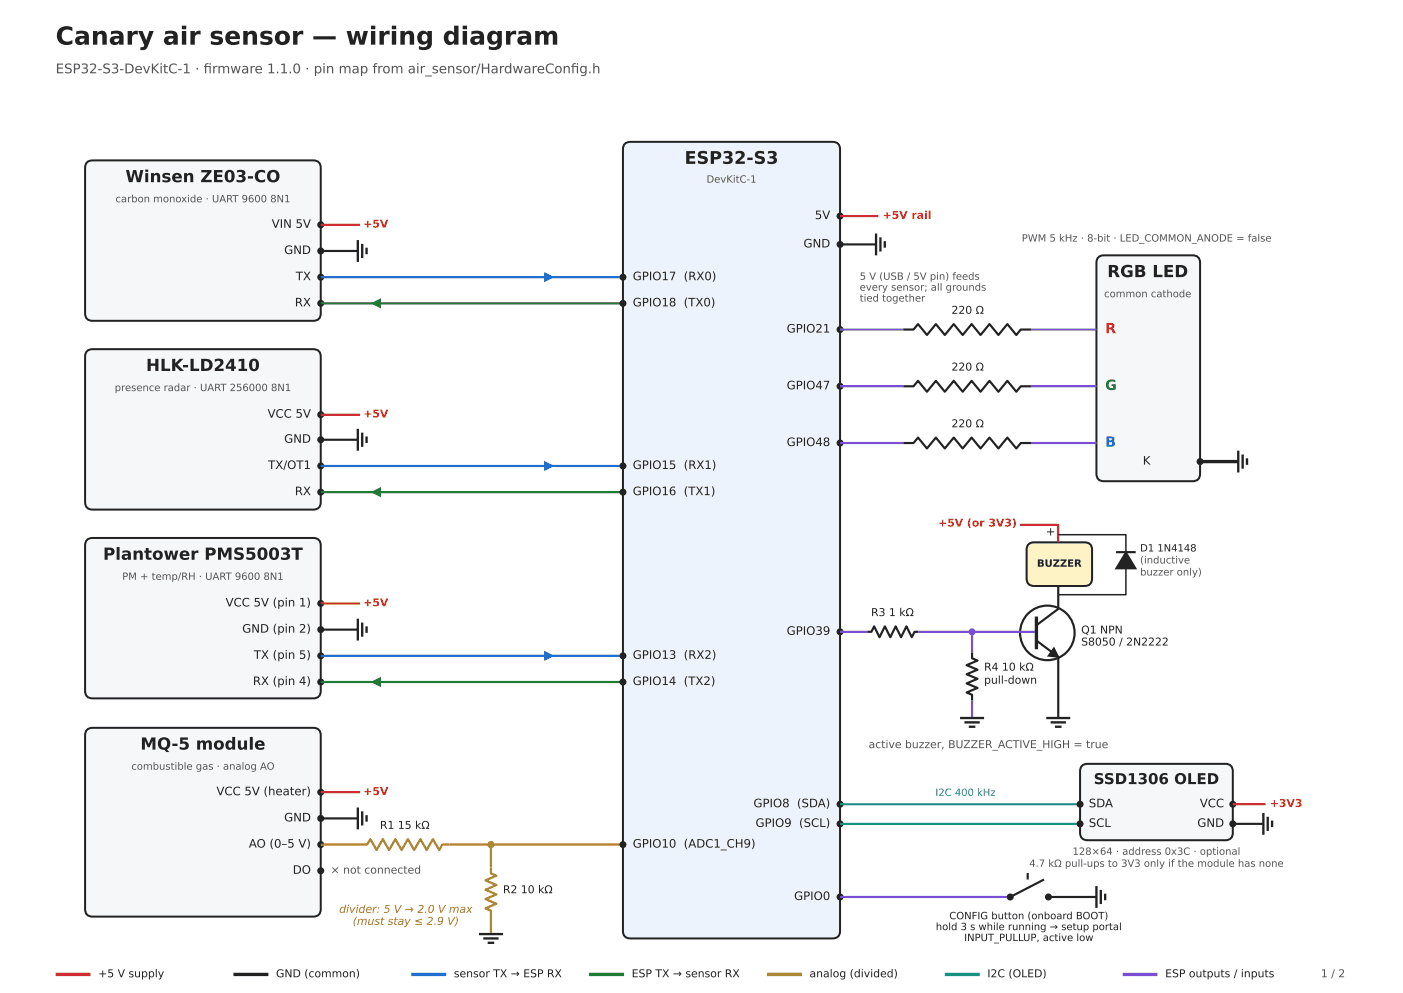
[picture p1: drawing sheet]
<svg xmlns="http://www.w3.org/2000/svg" width="297mm" height="210mm" viewBox="0 0 297 210" stroke-linecap="round" stroke-linejoin="round" font-family="sans-serif">
<path d="M132.2 30.4l.4-.2 .9-.2h42.7a1.43 1.43 0 0 1 1.6 1.6v165.3a1.43 1.43 0 0 1-1.6 1.6h-42.7a1.43 1.43 0 0 1-1.7-1.6v-165.3l.1-.5z" fill="#edf3fd" stroke="#222" stroke-width=".42"/>
<g fill="#f6f7f9" stroke="#222" stroke-width=".42">
<path d="M18.4 34.3l.3-.2 .9-.2h46.7a1.43 1.43 0 0 1 1.6 1.6v30.7a1.43 1.43 0 0 1-1.6 1.7h-46.7a1.43 1.43 0 0 1-1.6-1.7v-30.7l.1-.4z"/>
<path d="M18.4 74.3l.7-.4h.5h46.7a1.43 1.43 0 0 1 1.6 1.6v30.7a1.43 1.43 0 0 1-1.6 1.6h-46.7a1.43 1.43 0 0 1-1.6-1.6v-30.7l.2-.9z"/>
<path d="M18.4 114.2l.7-.4h.5h46.7a1.43 1.43 0 0 1 1.6 1.6v30.7a1.43 1.43 0 0 1-1.6 1.6h-46.7a1.43 1.43 0 0 1-1.6-1.6v-30.7l.2-.9z"/>
<path d="M18.4 154.4l.3-.3 .9-.1h46.7a1.43 1.43 0 0 1 1.6 1.6v36.7a1.43 1.43 0 0 1-1.6 1.6h-46.7a1.43 1.43 0 0 1-1.6-1.6v-36.7l.1-.5z"/>
<path d="M232.4 54.4l.4-.2 .9-.2h18.7a1.43 1.43 0 0 1 1.6 1.6v44.6a1.43 1.43 0 0 1-1.6 1.6h-18.7a1.43 1.43 0 0 1-1.7-1.6v-44.6l.2-.9z"/>
</g>
<circle cx="221.7" cy="133.9" r="5.8" fill="#fff" stroke="#222" stroke-width=".46"/>
<path d="M223 137.1l1 1.9-2.1-.3z" fill="#222" stroke="#222" stroke-width=".35"/>
<path d="M217.7 115.1l.3-.2 .9-.2h10.6a1.43 1.43 0 0 1 1.6 1.6v6a1.43 1.43 0 0 1-1.6 1.7h-10.6a1.43 1.43 0 0 1-1.6-1.7v-6v-.5z" fill="#fdf3c4" stroke="#222" stroke-width=".42"/>
<path d="M238.3 116.8l2.1 3.5h-4.2z" fill="#222" stroke="#222" stroke-width=".35"/>
<path d="M229 162l.3-.2 .9-.2h29.1a1.43 1.43 0 0 1 1.6 1.6v12.9a1.43 1.43 0 0 1-1.6 1.6h-29.1a1.43 1.43 0 0 1-1.6-1.6v-12.9v-.5z" fill="#f6f7f9" stroke="#222" stroke-width=".42"/>
<g fill="#222" stroke="#222" stroke-width=".35">
<circle cx="67.9" cy="47.6" r=".56"/>
<circle cx="67.9" cy="53.1" r=".56"/>
<circle cx="67.9" cy="58.6" r=".56"/>
<circle cx="67.9" cy="64.2" r=".56"/>
<circle cx="131.8" cy="58.6" r=".56"/>
<circle cx="131.8" cy="64.2" r=".56"/>
<circle cx="67.9" cy="87.7" r=".56"/>
<circle cx="67.9" cy="93" r=".56"/>
<circle cx="67.9" cy="98.6" r=".56"/>
<circle cx="67.9" cy="104.1" r=".56"/>
<circle cx="131.8" cy="98.6" r=".56"/>
<circle cx="131.8" cy="104.1" r=".56"/>
<circle cx="67.9" cy="127.7" r=".56"/>
<circle cx="67.9" cy="133.2" r=".56"/>
<circle cx="67.9" cy="138.7" r=".56"/>
<circle cx="67.9" cy="144.3" r=".56"/>
<circle cx="131.8" cy="138.7" r=".56"/>
<circle cx="131.8" cy="144.3" r=".56"/>
<circle cx="67.9" cy="167.6" r=".56"/>
<circle cx="67.9" cy="173.1" r=".56"/>
<circle cx="67.9" cy="178.7" r=".56"/>
<circle cx="67.9" cy="184.2" r=".56"/>
<circle cx="131.8" cy="178.7" r=".56"/>
<circle cx="177.8" cy="45.7" r=".56"/>
<circle cx="177.8" cy="51.7" r=".56"/>
<circle cx="177.8" cy="69.7" r=".56"/>
<circle cx="177.8" cy="81.7" r=".56"/>
<circle cx="177.8" cy="93.7" r=".56"/>
<circle cx="254" cy="97.6" r=".56"/>
<circle cx="177.8" cy="133.7" r=".56"/>
<circle cx="177.8" cy="170.1" r=".56"/>
<circle cx="228.6" cy="170.1" r=".56"/>
<circle cx="177.8" cy="174.3" r=".56"/>
<circle cx="228.6" cy="174.3" r=".56"/>
<circle cx="260.9" cy="170.1" r=".56"/>
<circle cx="260.9" cy="174.3" r=".56"/>
<circle cx="177.8" cy="189.7" r=".56"/>
<circle cx="213.8" cy="189.7" r=".56"/>
<circle cx="221.9" cy="189.7" r=".56"/>
</g>
<path d="M67.9 47.6h8.3M177.8 45.7h8.1M67.9 87.7h8.3M215.9 111h8.1v3.7M67.9 127.7h8.3M67.9 167.6h8.3M260.9 170.1h6.9" fill="none" stroke="#d0202a" stroke-width=".46"/>
<g fill="none" stroke="#222" stroke-width=".46">
<path d="M67.9 53.1h7.8M177.8 51.7h7.6M191.2 69.7h2.1l1-1.1 1.9 2.3 1.9-2.3 1.9 2.3 1.8-2.3 1.9 2.3 1.9-2.3 1.9 2.3 1.9-2.3 1.9 2.3 1.9-2.3 1.9 2.3 .9-1.2h2.2M67.9 93h7.8M191.2 81.7h2.1l1-1.1 1.9 2.3 1.9-2.3 1.9 2.3 1.8-2.3 1.9 2.3 1.9-2.3 1.9 2.3 1.9-2.3 1.9 2.3 1.9-2.3 1.9 2.3 .9-1.2h2.2M191.2 93.7h2.1l1-1.1 1.9 2.3 1.9-2.3 1.9 2.3 1.8-2.3 1.9 2.3 1.9-2.3 1.9 2.3 1.9-2.3 1.9 2.3 1.9-2.3 1.9 2.3 .9-1.2h2.2M236.2 116.8h4.2M67.9 133.2h7.8M183.6 133.7h.8l.6-1.2 1.1 2.3 1.2-2.3 1.1 2.3 1.2-2.3 1.1 2.3 1.1-2.3 1.2 2.3 .5-1.1h.9M205.7 138v1.3l1.2 .4-2.3 1 2.3 1-2.3 .9 2.3 1-2.3 1 2.3 .9-2.3 1 1.1 .5v1.2M219.3 135.5l4.7 3.5v12.9M224 124v4.8l-4.7 3.5"/>
<path d="M67.9 173.1h7.8M260.9 174.3h6.5M217.5 184.7v1.4M221 186.1l-7.2 3.6M221.9 189.7h10.1"/>
</g>
<g fill="none" stroke="#222" stroke-width=".49">
<path d="M75.7 50.8v4.6M76.7 51.6v3M77.6 52.4v1.4M185.4 49.4v4.6M186.3 50.2v3M187.3 51v1.4M75.7 90.7v4.6M76.7 91.5v3M77.6 92.3v1.4M262.1 95.3v4.7M263 96.1v3M263.9 96.9v1.4"/>
<path d="M75.7 130.9v4.6M76.7 131.7v3M77.6 132.5v1.4M203.2 151.9h5.1M204.1 152.8h3.2M205 153.7h1.4M221.4 151.9h5.1M222.3 152.8h3.3M223.3 153.7h1.4M75.7 170.8v4.6M76.7 171.6v3M77.6 172.4v1.4"/>
<path d="M267.4 172v4.6M268.3 172.8v3M269.2 173.6v1.4M101.4 197.6h5M102.3 198.5h3.2M103.2 199.4h1.4M232 187.4v4.7M233 188.2v3M233.9 189.1v1.3"/>
</g>
<path d="M67.9 58.6h63.9M67.9 98.6h63.9M67.9 138.7h63.9" fill="none" stroke="#1f6fd0" stroke-width=".46"/>
<g fill="#1f6fd0" stroke="#1f6fd0" stroke-width=".35">
<path d="M115.3 57.8l1.6 .8-1.6 .8z"/>
<path d="M115.3 97.8l1.6 .8-1.6 .8z"/>
<path d="M115.3 137.9l1.6 .8-1.6 .8z"/>
</g>
<path d="M67.9 64.2h63.9M67.9 104.1h63.9M67.9 144.3h63.9" fill="none" stroke="#1e7d32" stroke-width=".46"/>
<g fill="#1e7d32" stroke="#1e7d32" stroke-width=".35">
<path d="M78.9 64.2l1.6-.8v1.6z"/>
<path d="M78.9 104.1l1.6-.8v1.6z"/>
<path d="M78.9 144.3l1.6-.8v1.6z"/>
</g>
<path d="M67.9 178.7h9.8l.7-1.2 1.3 2.3 1.3-2.3 1.3 2.3 1.4-2.3 1.3 2.3 1.3-2.3 1.3 2.3 1.4-2.3 1.3 2.3 1.3-2.3 1.3 2.3 .7-1.1h38.2M103.9 178.7v6.1l1.2 .5-2.4 .9 2.4 1-2.4 1 2.4 1-2.4 1 2.4 1-2.4 1 1.2 .5v4.9" fill="none" stroke="#b8860b" stroke-width=".46"/>
<circle cx="103.9" cy="178.7" r=".56" fill="#b8860b" stroke="#b8860b" stroke-width=".35"/>
<path d="M177.8 69.7h13.4M218.2 69.7h13.8M177.8 81.7h13.4M177.8 93.7h13.4M218.2 81.7h13.8M218.2 93.7h13.8M177.8 133.7h5.8M194.4 133.7h24.9M205.7 133.7v4.3M205.7 148.2v3.7M177.8 189.7h36" fill="none" stroke="#7b4fd6" stroke-width=".46"/>
<path d="M254 97.6h8.1M219.3 130.4v6.9M49.4 206.1h7.4" fill="none" stroke="#222" stroke-width=".71" stroke-linecap="butt"/>
<circle cx="205.7" cy="133.7" r=".56" fill="#7b4fd6" stroke="#7b4fd6" stroke-width=".35"/>
<path d="M224 113.1h14.3v3.7M238.3 120.3v5.5h-14.3" fill="none" stroke="#222" stroke-width=".32"/>
<path d="M177.8 170.1h50.8M177.8 174.3h50.8" fill="none" stroke="#0e9aa7" stroke-width=".46"/>
<path d="M11.8 206.1h7.4" fill="none" stroke="#d0202a" stroke-width=".71" stroke-linecap="butt"/>
<path d="M87 206.1h7.4" fill="none" stroke="#1f6fd0" stroke-width=".71" stroke-linecap="butt"/>
<path d="M124.7 206.1h7.4" fill="none" stroke="#1e7d32" stroke-width=".71" stroke-linecap="butt"/>
<path d="M162.3 206.1h7.4" fill="none" stroke="#b8860b" stroke-width=".71" stroke-linecap="butt"/>
<path d="M200 206.1h7.3" fill="none" stroke="#0e9aa7" stroke-width=".71" stroke-linecap="butt"/>
<path d="M237.6 206.1h7.4" fill="none" stroke="#7b4fd6" stroke-width=".71" stroke-linecap="butt"/>
<text font-size="5.3" fill="#222" x="11.8" y="9.5">Canary air sensor — wiring diagram</text>
<text font-size="3.7" fill="#222" x="144.9" y="34.7">ESP32-S3</text>
<g font-size="3.5" fill="#222">
<text x="26.6" y="38.5">Winsen ZE03-CO</text>
<text x="234.3" y="58.6">RGB LED</text>
<text x="30.9" y="78.5">HLK-LD2410</text>
<text x="21.8" y="118.4">Plantower PMS5003T</text>
<text x="29.7" y="158.6">MQ-5 module</text>
</g>
<text font-size="3.2" fill="#222" x="231.5" y="165.9">SSD1306 OLED</text>
<text font-size="3" fill="#c62828" x="233.9" y="70.5">R</text>
<text font-size="3" fill="#1e7d32" x="233.9" y="82.5">G</text>
<text font-size="3" fill="#1f6fd0" x="233.9" y="94.5">B</text>
<g font-size="2.8" fill="#555">
<text x="11.8" y="15.5">ESP32-S3-DevKitC-1 · frmware 1.1.0 · pin map from air_sensor/HardwareConfg.h</text>
<text x="43.1" y="15.5">i</text>
<text x="120.8" y="15.5">i</text>
</g>
<g font-size="2.5" fill="#222">
<text x="172.5" y="46.3">5V</text>
<text x="57.5" y="48.2">VIN 5V</text>
<text x="60.1" y="53.7">GND</text>
<text x="170" y="52.3">GND</text>
<text x="62.6" y="59.3">TX</text>
<text x="133.9" y="59.3">GPIO17 (RX0)</text>
<text x="62.4" y="64.8">RX</text>
<text x="133.9" y="64.8">GPIO18 (TX0)</text>
<text x="166.5" y="70.4">GPIO21</text>
<text x="166.5" y="82.4">GPIO47</text>
<text x="56.6" y="88.4">VCC 5V</text>
<text x="60.1" y="93.7">GND</text>
<text x="166.5" y="94.4">GPIO48</text>
<text x="56.7" y="99.2">TX/OT1</text>
<text x="133.9" y="99.2">GPIO15 (RX1)</text>
<text x="241.9" y="98.3">K</text>
<text x="62.4" y="104.7">RX</text>
<text x="133.9" y="104.7">GPIO16 (TX1)</text>
<text x="221.3" y="113.3">+</text>
<text x="47.7" y="128.3">VCC 5V (pin 1)</text>
<text x="51.3" y="133.8">GND (pin 2)</text>
<text x="166.5" y="134.3">GPIO39</text>
<text x="53.7" y="139.4">TX (pin 5)</text>
<text x="133.9" y="139.4">GPIO13 (RX2)</text>
<text x="53.5" y="144.9">RX (pin 4)</text>
<text x="133.9" y="144.9">GPIO14 (TX2)</text>
<text x="45.8" y="168.2">VCC 5V (heater)</text>
<text x="60.1" y="173.8">GND</text>
<text x="159.5" y="170.8">GPIO8 (SDA)</text>
<text x="230.4" y="170.8">SDA</text>
<text x="253.9" y="170.8">VCC</text>
<text x="52.7" y="179.3">AO (0–5 V)</text>
<text x="133.9" y="179.3">GPIO10 (ADC1_CH9)</text>
<text x="159.9" y="174.9">GPIO9 (SCL)</text>
<text x="230.4" y="174.9">SCL</text>
<text x="253.4" y="174.9">GND</text>
<text x="62" y="184.8">DO</text>
<text x="168.1" y="190.4">GPIO0</text>
</g>
<g font-size="2.3" fill="#d0202a">
<text x="186.8" y="46.3">+5V rail</text>
<text x="76.9" y="48.1">+5V</text>
<text x="76.9" y="88.3">+5V</text>
<text x="198.5" y="111.4">+5V (or 3V3)</text>
<text x="76.9" y="128.2">+5V</text>
<text x="76.9" y="168.2">+5V</text>
<text x="268.8" y="170.7">+3V3</text>
</g>
<g font-size="2.3" fill="#222">
<text x="201.4" y="66.4">220 Ω</text>
<text x="201.4" y="78.4">220 Ω</text>
<text x="201.4" y="90.4">220 Ω</text>
<text x="184.3" y="130.3">R3 1 kΩ</text>
<text x="228.8" y="134">Q1 NPN</text>
<text x="228.8" y="136.6">S8050 / 2N2222</text>
<text x="208.3" y="141.9">R4 10 kΩ</text>
<text x="208.3" y="144.6">pull-down</text>
<text x="80.4" y="175.3">R1 15 kΩ</text>
<text x="106.4" y="189">R2 10 kΩ</text>
<text x="20.8" y="206.7">+5 V supply</text>
<text x="58.4" y="206.7">GND (common)</text>
<text x="96.1" y="206.7">sensor TX → ESP RX</text>
<text x="133.7" y="206.7">ESP TX → sensor RX</text>
<text x="171.3" y="206.7">analog (divided)</text>
<text x="209" y="206.7">I2C (OLED)</text>
<text x="246.6" y="206.7">ESP outputs / inputs</text>
</g>
<g font-size="2.3" fill="#555">
<text x="183.8" y="158.3">active buzzer, BUZZER_ACTIVE_HIGH = true</text>
<text x="70" y="184.8">× not connected</text>
<text x="279.5" y="206.7">1 / 2</text>
</g>
<g font-size="2.3" fill="#b8860b">
<text x="71.8" y="193.1">divider: 5 V → 2.0 V max</text>
<text x="74.7" y="195.6">(must stay ≤ 2.9 V)</text>
</g>
<g font-size="2.1" fill="#555">
<text x="149.5" y="38.6">DevKitC-1</text>
<text x="24.4" y="42.8">carbon monoxide · UART 9600 8N1</text>
<text x="216.2" y="51.1">PWM 5 kHz · 8-bit · LED_COMMON_ANODE = false</text>
<text x="181.9" y="59.2">5 V (USB / 5V pin) feeds</text>
<text x="181.9" y="61.5">every sensor; all grounds</text>
<text x="181.9" y="63.8">tied together</text>
<text x="233.7" y="62.9">common cathode</text>
<text x="24.3" y="82.7">presence radar · UART 256000 8N1</text>
<text x="241.3" y="119.2">(inductive</text>
<text x="25.9" y="122.7">PM + temp/RH · UART 9600 8N1</text>
<text x="241.3" y="121.7">buzzer only)</text>
<text x="27.8" y="162.8">combustible gas · analog AO</text>
<text x="217.8" y="183.4">4.7 kΩ pull-ups to 3V3 only if the module has none</text>
<text x="227" y="180.8">128×64 · address 0x3C · optional</text>
</g>
<g font-size="2.1" fill="#222">
<text x="219.5" y="119.9">BUZZER</text>
<text x="241.3" y="116.7">D1 1N4148</text>
<text x="198" y="196.8">hold 3 s while running → setup portal</text>
<text x="200.9" y="194.5">CONFIG button (onboard BOOT)</text>
<text x="204" y="199.1">INPUT_PULLUP, active low</text>
</g>
<text font-size="2.1" fill="#0e9aa7" x="198" y="168.4">I2C 400 kHz</text>
</svg>
